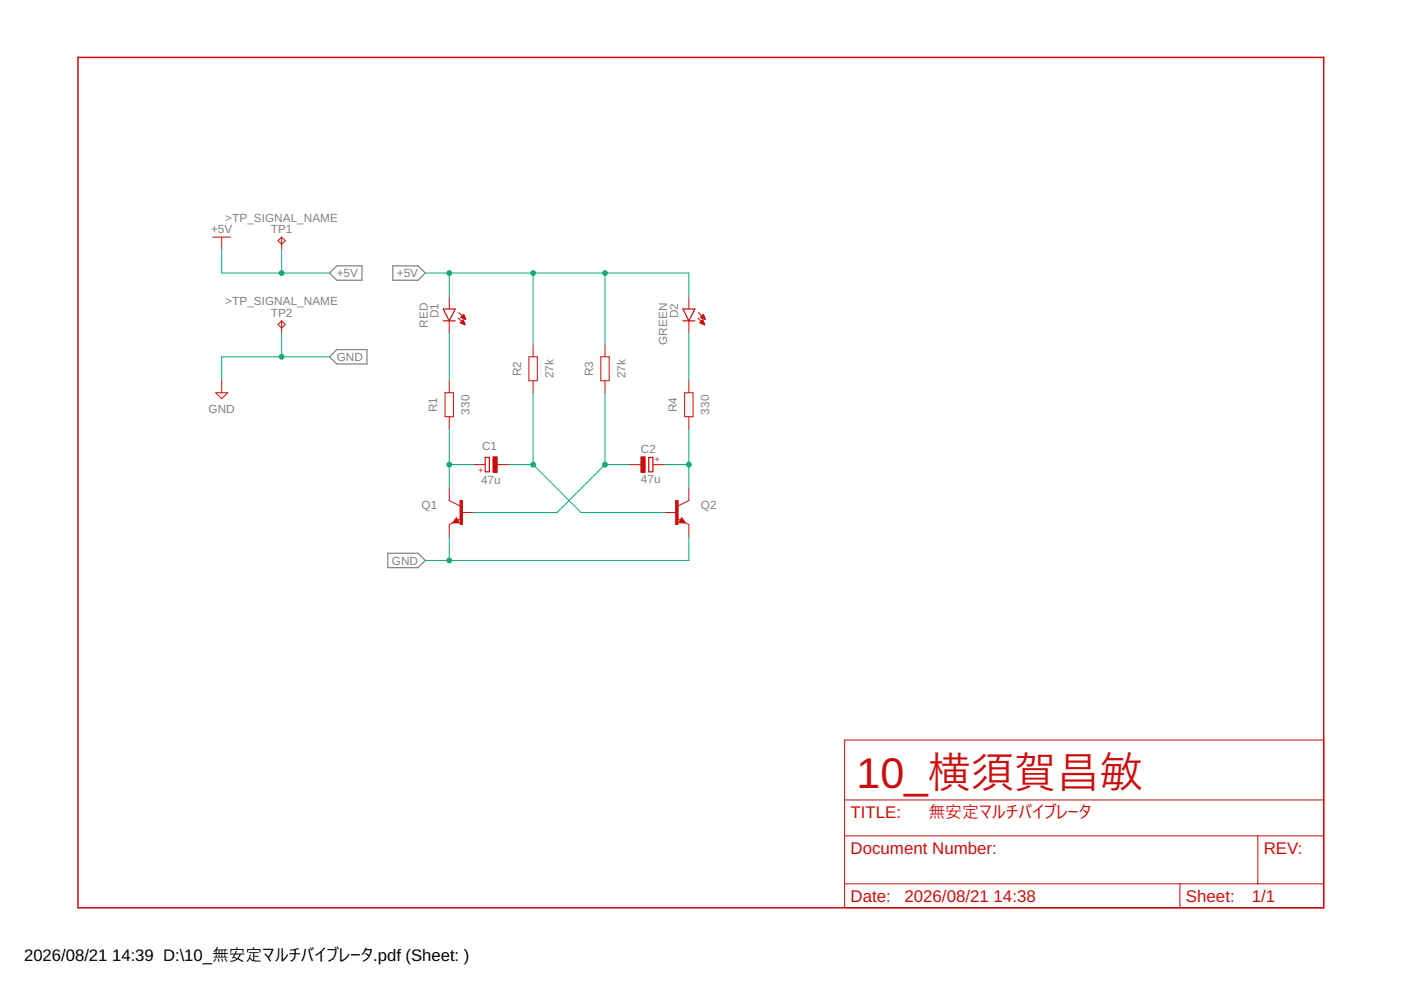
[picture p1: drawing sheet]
<svg xmlns="http://www.w3.org/2000/svg" width="297mm" height="210mm" viewBox="0 0 297 210" stroke-linecap="round" stroke-linejoin="round" font-family="sans-serif">
<path d="M69.9 57.9l1.5-1.5h5.4v3h-5.4zM83.3 56.4h5.3l1.6 1.5-1.6 1.5h-5.3zM69.9 75.6l1.5-1.5h6.4v3.1h-6.4zM82.2 117.3h6.4l1.6 1.5-1.6 1.6h-6.4z" fill="none" stroke="#808080" stroke-width=".25"/>
<g fill="none" stroke="#c90d0c" stroke-width=".21">
<path d="M45.1 50.3h3.8M47 50.3v2.5M59.7 50.3l.8 .7-.8 .8-.8-.8zM59.7 50.3v2.5M58.9 68.8l.8-.8 .8 .8-.8 .8zM59.7 68v2.6M95.2 63v2.5M95.2 68v2.6M97.2 67.4l1.4 1.4M97.3 66.3l1.4 1.3M112.1 75.6h1.8v5.1h-1.8zM113 73.1v2.5"/>
<path d="M127.4 75.6h1.8v5.1h-1.8zM128.3 73.1v2.5M146 63v2.5M146 68v2.6M148 67.4l1.4 1.4M148.1 66.3l1.4 1.3M45.7 83.3h2.6l-1.3 1.2zM47 80.7v2.6M94.4 83.3h1.7v5h-1.7zM95.2 80.7v2.6M95.2 88.3v2.6M100.3 98.5h2.6"/>
<path d="M105.4 98.5h2.5M113 80.7v2.6M128.3 80.7v2.6M133.3 98.5h2.6M138.4 98.5h2.6M145.2 83.3h1.7v5h-1.7zM146 80.7v2.6M146 88.3v2.6M95.2 103.6v2.5l2.6 1.3M96.8 109.8l.5 1h-1.3zM97.8 109.9l-2.6 1.3v2.5M97.8 108.7h2.5"/>
<path d="M141 108.7h2.5M143.5 109.9l2.5 1.3v2.5M144.5 109.8l.8 1h-1.3zM146 103.6v2.5l-2.5 1.3M179.1 156.9h101.5v35.6h-101.5zM179.1 177.2h101.5M179.1 169.6h101.5M266.7 177.2v10.2M179.1 187.4h101.5M250.2 187.4v5.1"/>
</g>
<path d="M16.5 12.2h264.1v180.3h-264.1z" fill="none" stroke="#c90d0c" stroke-width=".32"/>
<path d="M94 68h2.5M94 65.5h2.5l-1.3 2.5zM144.8 68h2.5M144.8 65.5h2.5l-1.3 2.5zM102.9 97h.9v3h-.9zM137.5 97h.9v3h-.9z" fill="none" stroke="#c90d0c" stroke-width=".25"/>
<g fill="#c90d0c" stroke="#c90d0c" stroke-width=".21">
<path d="M104.5 96.9h.9v3.3h-.9z"/>
<path d="M135.9 96.9h.9v3.3h-.9z"/>
<path d="M97.5 106.1h.5v5.1h-.5z"/>
<path d="M143.3 106.1h.5v5.1h-.5z"/>
</g>
<g fill="#c90d0c" stroke="#c90d0c" stroke-width=".21">
<path d="M96.8 109.8l.5 1h-1.3z"/>
<path d="M144.5 109.8l.8 1h-1.3z"/>
<path d="M97.7 67.3l.6-.7 .5 1.1z" fill-rule="evenodd"/>
<path d="M97.5 68.4l.7-.6 .4 1z" fill-rule="evenodd"/>
<path d="M148.5 67.3l.6-.7 .5 1.1z" fill-rule="evenodd"/>
<path d="M148.3 68.4l.7-.6 .4 1z" fill-rule="evenodd"/>
</g>
<g fill="none" stroke="#0dab76" stroke-width=".21">
<path d="M47 52.8v5.1h22.9M59.7 52.8v5.1M90.2 57.9h55.8v5.1M95.2 57.9v5.1M113 57.9v15.2M128.3 57.9v15.2M59.7 70.6v5M69.9 75.6h-22.9v5.1M95.2 70.6v10.1M146 70.6v10.1M95.2 90.9v12.7M95.2 98.5h5.1"/>
<path d="M107.9 98.5h5.1M113 83.3v15.2M113 98.5l10.2 10.2h17.8M128.3 98.5h5M128.3 98.5l-10.2 10.2h-17.8M128.3 83.3v15.2M141 98.5h5M146 90.9v12.7M95.2 113.7v5.1M146 113.7v5.1h-55.8"/>
</g>
<g fill="#0dab76" stroke="#0dab76" stroke-width=".21">
<circle cx="95.2" cy="98.5" r=".51"/>
<circle cx="113" cy="98.5" r=".51"/>
<circle cx="128.3" cy="98.5" r=".51"/>
<circle cx="146" cy="98.5" r=".51"/>
<circle cx="59.7" cy="57.9" r=".51"/>
<circle cx="113" cy="57.9" r=".51"/>
<circle cx="128.3" cy="57.9" r=".51"/>
<circle cx="95.2" cy="57.9" r=".51"/>
<circle cx="59.7" cy="75.6" r=".51"/>
<circle cx="95.2" cy="118.8" r=".51"/>
</g>
<text font-size="9.1" fill="#c90d0c" x="181.6" y="167.1">10_横須賀昌敏</text>
<g font-size="3.6" fill="#c90d0c">
<text x="180.3" y="173.4">TITLE:</text>
<text x="196.8" y="173.4">無安定マルチバイブレータ</text>
<text x="180.3" y="181">Document Number:</text>
<text x="267.9" y="181">REV:</text>
<text x="180.3" y="191.2">Date:</text>
<text x="191.8" y="191.2">2026/08/21</text>
<text x="210.7" y="191.2">14:38</text>
<text x="251.4" y="191.2">Sheet:</text>
<text x="265.4" y="191.2">1/1</text>
</g>
<g font-size="3.5">
<text x="5.1" y="203.8">2026/08/21</text>
<text x="23.8" y="203.8">14:39 D:\10_無安定マルチバイブレータ.pdf (Sheet: )</text>
</g>
<g font-size="2.5" fill="#808080">
<text x="47.8" y="47">&gt;TP_SIGNAL_NAME</text>
<text x="44.7" y="49.5">+5V</text>
<text x="57.4" y="49.5">TP1</text>
<text x="71.4" y="58.8">+5V</text>
<text x="84.1" y="58.8">+5V</text>
<text x="47.8" y="64.7">&gt;TP_SIGNAL_NAME</text>
<text x="57.4" y="67.3">TP2</text>
<text x="90.7" y="69.5" transform="rotate(-90 90.7 69.5)">RED</text>
<text x="93" y="67.4" transform="rotate(-90 93 67.4)">D1</text>
<text x="143.8" y="67.4" transform="rotate(-90 143.8 67.4)">D2</text>
<text x="71.4" y="76.5">GND</text>
<text x="141.5" y="73.1" transform="rotate(-90 141.5 73.1)">GREEN</text>
<text x="110.5" y="79.8" transform="rotate(-90 110.5 79.8)">R2</text>
<text x="117.4" y="80.2" transform="rotate(-90 117.4 80.2)">27k</text>
<text x="125.7" y="79.8" transform="rotate(-90 125.7 79.8)">R3</text>
<text x="132.6" y="80.2" transform="rotate(-90 132.6 80.2)">27k</text>
<text x="44.2" y="87.6">GND</text>
<text x="92.7" y="87.4" transform="rotate(-90 92.7 87.4)">R1</text>
<text x="99.6" y="87.9" transform="rotate(-90 99.6 87.9)">330</text>
<text x="143.5" y="87.4" transform="rotate(-90 143.5 87.4)">R4</text>
<text x="150.4" y="87.9" transform="rotate(-90 150.4 87.9)">330</text>
<text x="102.2" y="95.5">C1</text>
<text x="135.9" y="96">C2</text>
<text x="89.4" y="107.9">Q1</text>
<text x="102" y="102.6">47u</text>
<text x="135.9" y="102.3">47u</text>
<text x="148.6" y="107.9">Q2</text>
<text x="83.1" y="119.7">GND</text>
</g>
<g font-size="1.8" fill="#c90d0c">
<text x="101.4" y="100.4">+</text>
<text x="138.8" y="97.9">+</text>
</g>
</svg>
